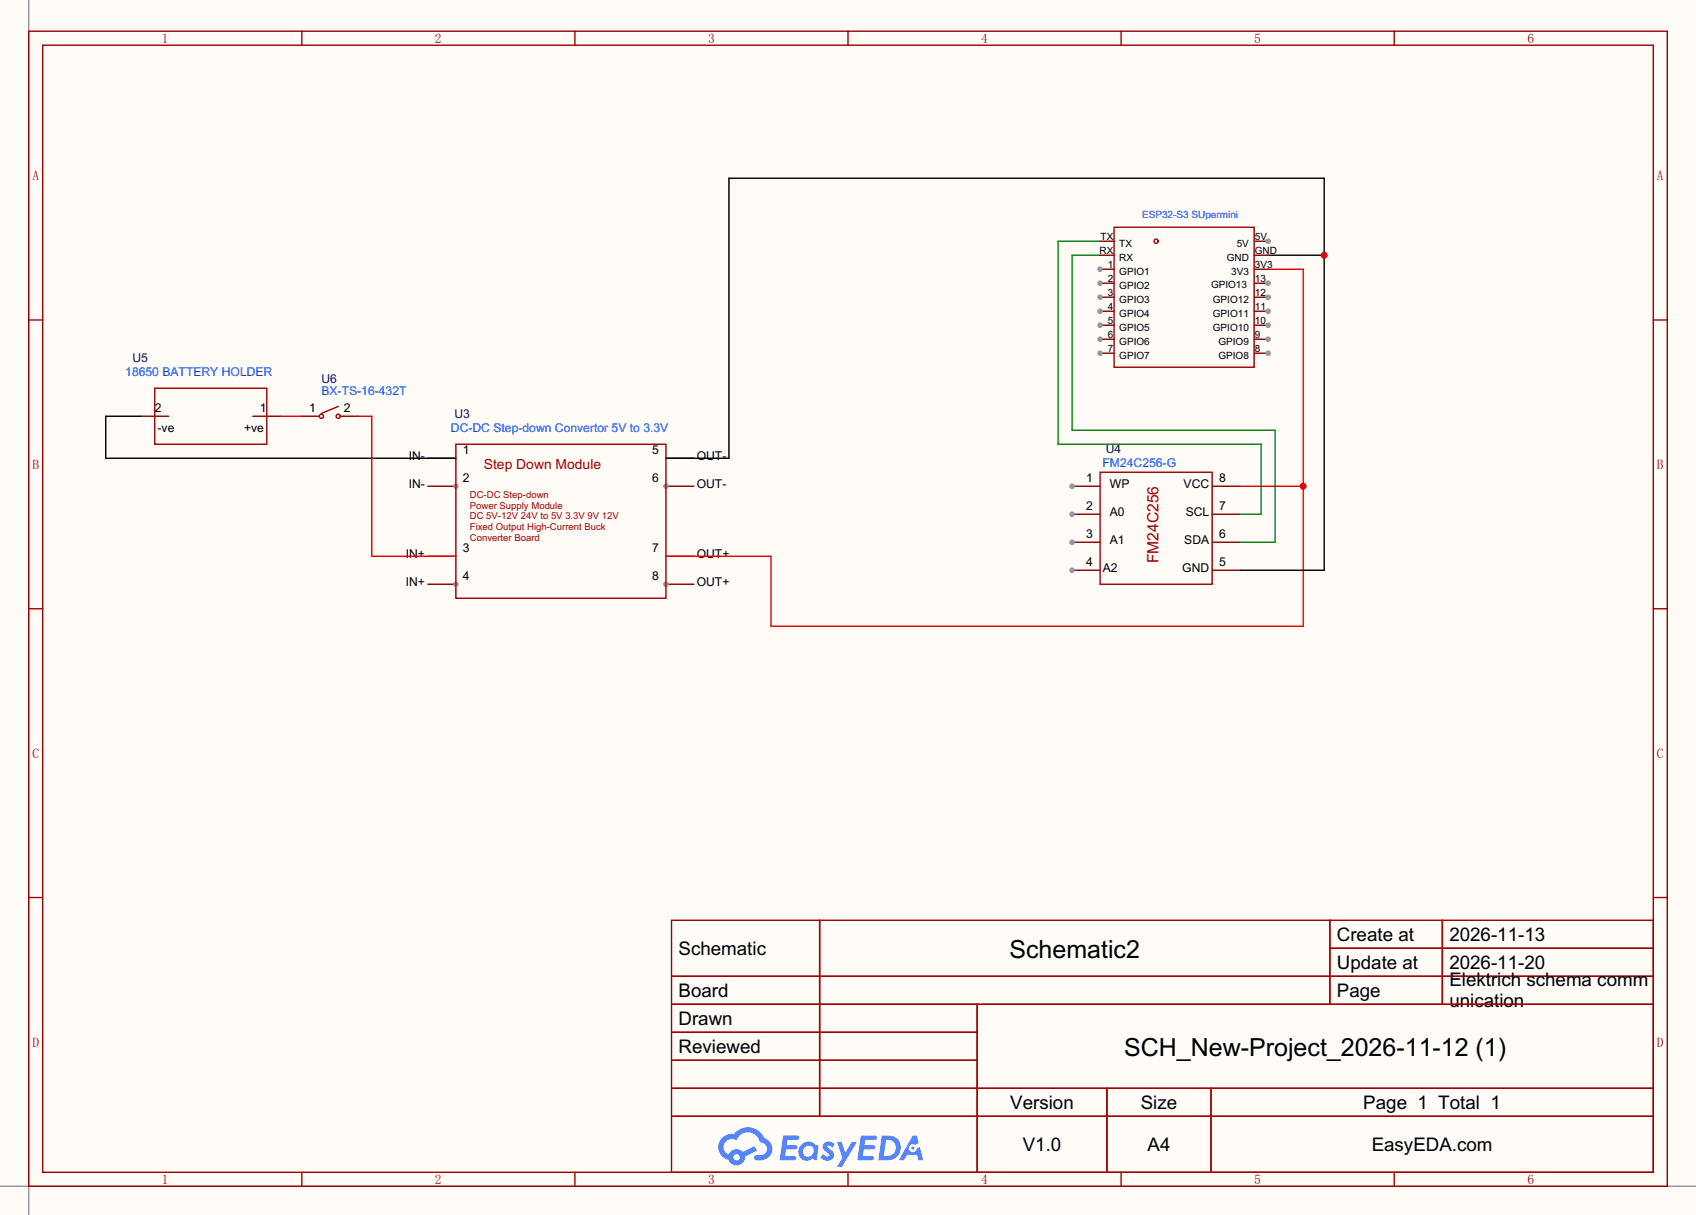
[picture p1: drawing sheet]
<svg xmlns="http://www.w3.org/2000/svg" width="308mm" height="220mm" viewBox="0 0 308 220" stroke-linecap="round" stroke-linejoin="round" font-family="sans-serif">
<path d="M0 0h307.6v220.4h-307.6z" fill="#fffcf7"/>
<path d="M5.2 0v220.4M0 215.2h307.6" fill="none" stroke="#999" stroke-width=".25"/>
<g fill="none" stroke="#a10000" stroke-width=".25">
<path d="M5.2 5.7h297.2v209.5h-297.2zM7.7 8.2h292.1v204.5h-292.1zM54.7 5.7v2.5M104.3 5.7v2.5M153.8 5.7v2.5M203.3 5.7v2.5M252.9 5.7v2.5M5.2 58h2.5M299.8 58h2.6M5.2 110.4h2.5M299.8 110.4h2.6M5.2 162.8h2.5"/>
<path d="M121.8 167h178v45.7h-178zM121.8 177.1h178M148.7 167v35.5M241.2 167v15.2M241.2 172h58.6M261.6 167v15.2M299.8 162.8h2.6M121.8 182.2h178M121.8 187.3h55.4M121.8 197.4h178M121.8 192.4h55.4M177.2 182.2v30.5"/>
<path d="M200.8 197.4v15.3M219.6 197.4v15.3M54.7 212.7v2.5M104.3 212.7v2.5M121.8 202.5h178M153.8 212.7v2.5M203.3 212.7v2.5M252.9 212.7v2.5"/>
</g>
<g fill="#5487ff">
<path d="M149.5 207.3a1.3 1.3 0 0 1 1.9 .3l-.4 .7a.54 .54 0 0 0-1-.3l.2 .2a1.58 1.58 0 0 1 1 1.6 1.43 1.43 0 0 1-2.4 .1l.5-.5a.64 .64 0 0 0 .5 .4 .64 .64 0 0 0 .6-.3l-.1-.2a1.6 1.6 0 0 1-1.1-1.5z"/>
<path d="M151.8 207.2h.8l.7 1.9 1.2-1.9h.9l-2.7 4.5h-.9l1-1.7z"/>
<path d="M142 206h1.7a1.31 1.31 0 0 1 1.2 .2 .4 .4 0 0 1-.3 .6h-1.8l-.1 .9h1.6a.4 .4 0 0 1 .3 .5 .4 .4 0 0 1-.4 .3h-1.6l-.2 1.2h.8a1.23 1.23 0 0 1 1.2 .2 .39 .39 0 0 1-.4 .6h-2.6z"/>
<path d="M156.1 206h1.7a1.32 1.32 0 0 1 1.2 .2 .39 .39 0 0 1-.3 .6h-1.8l-.1 .9h1.6a.4 .4 0 0 1 .4 .5 .4 .4 0 0 1-.5 .3h-1.6l-.2 1.2h.8a1.23 1.23 0 0 1 1.2 .2 .39 .39 0 0 1-.4 .6h-2.6z"/>
<path d="M165.5 206h.8l.3 1.4-.6 .3a.75 .75 0 0 0-1.1 .3 .75 .75 0 0 0 .5 1 .75 .75 0 0 0 .9-.6l.5-.3 .6 2.4h-.8l-.3-1h-1.8l-.5 1h-1z"/>
<path d="M159.9 206l-.6 4.5h1.4a2.27 2.27 0 0 0 2.7-2.3 2.27 2.27 0 0 0-2.7-2.2zM160.7 206.8a1.5 1.5 0 0 1 1.8 1.5 1.5 1.5 0 0 1-1.9 1.4h-.3z"/>
<path d="M145.4 207.6a1.62 1.62 0 0 0-.4 2.1 1.62 1.62 0 0 0 2 .7l.3-.3 .4 .3 .4 .1 .3-2.5-.1-.3h-.5a1.58 1.58 0 0 0-2.4-.1zM146 208.2a.99 .99 0 0 1 1.6 .2 .99 .99 0 0 1-.9 1.4 .94 .94 0 0 1-1-.5 .94 .94 0 0 1 .3-1.1z"/>
<path d="M131 206.4a2.37 2.37 0 0 0 1.1 4 1.54 1.54 0 0 0 1.8 1 1.54 1.54 0 0 0 1.2-1.6l2.2-1.1-.5-.8-2.1 1.1a1.57 1.57 0 0 0-2.6 .5 1.5 1.5 0 0 1-.7-2.1 1.5 1.5 0 0 1 2.2-.6 2.23 2.23 0 0 1 2.3-1.4 2.23 2.23 0 0 1 2 1.9 1.16 1.16 0 0 1 1.2 1 1.16 1.16 0 0 1-1.1 1.3h-.7a.47 .47 0 0 0-.5 .4 .47 .47 0 0 0 .4 .5 2.23 2.23 0 0 0 2.2-.6 2.23 2.23 0 0 0 .5-2.3 2.16 2.16 0 0 0-1.3-1.2 3.2 3.2 0 0 0-5.5-.7l-1.1 .1zM133 210a.6 .6 0 0 1 1.2 0 .6 .6 0 0 1-1.2 0z"/>
<circle cx="165.6" cy="208.3" r=".28"/>
</g>
<path d="M77.6 83.1h5.1M77.6 88.2h5.1" fill="none" stroke="#870000" stroke-width=".25"/>
<circle cx="82.7" cy="88.2" r=".51" fill="#999"/>
<path d="M77.6 100.9h5.1M77.6 106h5.1" fill="none" stroke="#870000" stroke-width=".25"/>
<circle cx="82.7" cy="106" r=".51" fill="#999"/>
<path d="M120.8 83.1h5.1M120.8 88.2h5.1" fill="none" stroke="#870000" stroke-width=".25"/>
<circle cx="120.8" cy="88.2" r=".51" fill="#999"/>
<path d="M120.8 100.9h5.1M120.8 106h5.1" fill="none" stroke="#870000" stroke-width=".25"/>
<circle cx="120.8" cy="106" r=".51" fill="#999"/>
<path d="M82.7 80.6h38.1v27.9h-38.1zM199.5 85.7h20.3v20.3h-20.3z" fill="none" stroke="#a10000" stroke-width=".25"/>
<path d="M194.4 88.2h5.1" fill="none" stroke="#870000" stroke-width=".25"/>
<circle cx="194.4" cy="88.2" r=".51" fill="#999"/>
<path d="M194.4 93.3h5.1" fill="none" stroke="#870000" stroke-width=".25"/>
<circle cx="194.4" cy="93.3" r=".51" fill="#999"/>
<path d="M194.4 98.4h5.1" fill="none" stroke="#870000" stroke-width=".25"/>
<circle cx="194.4" cy="98.4" r=".51" fill="#999"/>
<path d="M194.4 103.5h5.1" fill="none" stroke="#870000" stroke-width=".25"/>
<circle cx="194.4" cy="103.5" r=".51" fill="#999"/>
<path d="M25.5 75.5h5.1M45.8 75.5h5.1M54.7 75.5h2.6M62.4 75.5h2.5M219.8 98.4h5.1M219.8 93.3h5.1M219.8 88.2h5.1M219.8 103.5h5.1" fill="none" stroke="#870000" stroke-width=".25"/>
<g fill="none" stroke="#a10000" stroke-width=".25">
<path d="M28.1 70.4h20.3v10.2h-20.3zM57.3 75.5h.5M61.3 73.7l-3 1.3M61.8 75.5h.6"/>
<circle cx="58.3" cy="75.5" r=".38"/>
<circle cx="61.3" cy="75.5" r=".38"/>
</g>
<path d="M25.5 75.5h-6.3v7.6h63.5" fill="none" stroke="#000" stroke-width=".25"/>
<path d="M230 48.8h6.3v64.8h-96.5v-12.7h-19M64.9 75.5h2.5v25.4h15.3M224.9 88.2h11.4" fill="none" stroke="#f00" stroke-width=".25"/>
<circle cx="236.3" cy="88.2" r=".63" fill="#c00"/>
<path d="M230 46.3h10.2M120.8 83.1h11.4v-50.8h108v71.2h-15.3" fill="none" stroke="#000" stroke-width=".25"/>
<circle cx="240.2" cy="46.3" r=".63" fill="#c00"/>
<path d="M50.9 75.5h3.8" fill="none" stroke="#f00" stroke-width=".25"/>
<path d="M199.5 46.3h-5.1v31.8h36.9v20.3h-6.4M199.5 43.8h-7.6v36.8h36.8v12.7h-3.8" fill="none" stroke="#008700" stroke-width=".25"/>
<g fill="none" stroke="#a10000" stroke-width=".25">
<path d="M202.1 41.2h25.4v25.4h-25.4z"/>
<circle cx="209.7" cy="43.8" r=".38"/>
</g>
<path d="M199.5 46.3h2.6M199.5 48.8h2.6" fill="none" stroke="#870000" stroke-width=".25"/>
<circle cx="199.5" cy="48.8" r=".51" fill="#999"/>
<path d="M199.5 51.4h2.6" fill="none" stroke="#870000" stroke-width=".25"/>
<circle cx="199.5" cy="51.4" r=".51" fill="#999"/>
<path d="M199.5 53.9h2.6" fill="none" stroke="#870000" stroke-width=".25"/>
<circle cx="199.5" cy="53.9" r=".51" fill="#999"/>
<path d="M199.5 56.5h2.6" fill="none" stroke="#870000" stroke-width=".25"/>
<circle cx="199.5" cy="56.5" r=".51" fill="#999"/>
<path d="M199.5 59h2.6" fill="none" stroke="#870000" stroke-width=".25"/>
<circle cx="199.5" cy="59" r=".51" fill="#999"/>
<path d="M199.5 61.5h2.6" fill="none" stroke="#870000" stroke-width=".25"/>
<circle cx="199.5" cy="61.5" r=".51" fill="#999"/>
<path d="M199.5 64.1h2.6" fill="none" stroke="#870000" stroke-width=".25"/>
<circle cx="199.5" cy="64.1" r=".51" fill="#999"/>
<path d="M199.5 43.8h2.6M227.5 61.5h2.5" fill="none" stroke="#870000" stroke-width=".25"/>
<circle cx="230" cy="61.5" r=".51" fill="#999"/>
<path d="M227.5 64.1h2.5" fill="none" stroke="#870000" stroke-width=".25"/>
<circle cx="230" cy="64.1" r=".51" fill="#999"/>
<path d="M227.5 59h2.5" fill="none" stroke="#870000" stroke-width=".25"/>
<circle cx="230" cy="59" r=".51" fill="#999"/>
<path d="M227.5 56.5h2.5" fill="none" stroke="#870000" stroke-width=".25"/>
<circle cx="230" cy="56.5" r=".51" fill="#999"/>
<path d="M227.5 53.9h2.5" fill="none" stroke="#870000" stroke-width=".25"/>
<circle cx="230" cy="53.9" r=".51" fill="#999"/>
<path d="M227.5 51.4h2.5" fill="none" stroke="#870000" stroke-width=".25"/>
<circle cx="230" cy="51.4" r=".51" fill="#999"/>
<path d="M227.5 48.8h2.5M227.5 46.3h2.5M227.5 43.8h2.5" fill="none" stroke="#870000" stroke-width=".25"/>
<circle cx="230" cy="43.8" r=".51" fill="#999"/>
<g font-size="4.5">
<text x="183.1" y="173.8">Schematic2</text>
<text x="203.9" y="191.5">SCH_New-Project_2026-11-12 (1)</text>
</g>
<g font-size="3.4">
<text x="123.1" y="173.2">Schematic</text>
<text x="242.5" y="170.6">Create at</text>
<text x="262.9" y="170.6">2026-11-13</text>
<text x="242.5" y="175.7">Update at</text>
<text x="262.9" y="175.7">2026-11-20</text>
<text x="262.9" y="178.9">Elektrich schema comm</text>
<text x="123.1" y="180.8">Board</text>
<text x="123.1" y="185.9">Drawn</text>
<text x="242.5" y="180.8">Page</text>
<text x="262.9" y="182.7">unication</text>
<text x="123.1" y="191">Reviewed</text>
<text x="183.2" y="201.1">Version</text>
<text x="206.9" y="201.1">Size</text>
<text x="247.3" y="201.1">Page 1 Total 1</text>
<text x="185.5" y="208.7">V1.0</text>
<text x="208.1" y="208.7">A4</text>
<text x="248.8" y="208.7">EasyEDA.com</text>
</g>
<text font-size="2.8" fill="#a00000" x="210.1" y="102.2" transform="rotate(-90 210.1 102.2)">FM24C256</text>
<text font-size="2.5" fill="#a00000" x="87.8" y="85.1">Step Down Module</text>
<g font-size="2.4" fill="#a00000">
<text x="29.4" y="7.8">1</text>
<text x="78.9" y="7.8">2</text>
<text x="128.4" y="7.8">3</text>
<text x="178" y="7.8">4</text>
<text x="227.5" y="7.8">5</text>
<text x="277" y="7.8">6</text>
<text x="5.9" y="32.7">A</text>
<text x="300.5" y="32.7">A</text>
<text x="5.9" y="85.1">B</text>
<text x="300.5" y="85.1">B</text>
<text x="5.9" y="137.5">C</text>
<text x="300.5" y="137.5">C</text>
<text x="5.9" y="189.9">D</text>
<text x="300.5" y="189.9">D</text>
<text x="29.4" y="214.8">1</text>
<text x="78.9" y="214.8">2</text>
<text x="128.4" y="214.8">3</text>
<text x="178" y="214.8">4</text>
<text x="227.5" y="214.8">5</text>
<text x="277" y="214.8">6</text>
</g>
<g font-size="2.2" fill="#000080">
<text x="24" y="65.6">U5</text>
<text x="58.3" y="69.4">U6</text>
<text x="82.4" y="75.8">U3</text>
<text x="200.5" y="82.2">U4</text>
</g>
<g font-size="2.2" fill="#00f">
<text x="22.7" y="68.2">18650 BATTERY HOLDER</text>
<text x="58.3" y="71.6">BX-TS-16-432T</text>
<text x="81.8" y="78.3">DC-DC Step-down Convertor 5V to 3.3V</text>
<text x="200" y="84.7">FM24C256-G</text>
</g>
<g font-size="2.2">
<text x="28.1" y="74.7">2</text>
<text x="47.1" y="74.7">1</text>
<text x="56" y="74.7">1</text>
<text x="62.4" y="74.7">2</text>
<text x="28.6" y="78.3">-ve</text>
<text x="44.3" y="78.3">+ve</text>
<text x="74.2" y="83.4">IN-</text>
<text x="83.9" y="82.3">1</text>
<text x="118.3" y="82.3">5</text>
<text x="126.4" y="83.4">OUT-</text>
<text x="74.2" y="88.4">IN-</text>
<text x="83.9" y="87.4">2</text>
<text x="118.3" y="87.4">6</text>
<text x="126.4" y="88.4">OUT-</text>
<text x="197" y="87.4">1</text>
<text x="201.3" y="88.4">WP</text>
<text x="214.7" y="88.4">VCC</text>
<text x="221.1" y="87.4">8</text>
<text x="197" y="92.5">2</text>
<text x="201.3" y="93.5">A0</text>
<text x="215" y="93.5">SCL</text>
<text x="221.1" y="92.5">7</text>
<text x="73.6" y="101.1">IN+</text>
<text x="83.9" y="100.1">3</text>
<text x="118.3" y="100.1">7</text>
<text x="126.4" y="101.1">OUT+</text>
<text x="197" y="97.6">3</text>
<text x="201.3" y="98.6">A1</text>
<text x="214.8" y="98.6">SDA</text>
<text x="221.1" y="97.6">6</text>
<text x="73.6" y="106.2">IN+</text>
<text x="83.9" y="105.2">4</text>
<text x="118.3" y="105.2">8</text>
<text x="126.4" y="106.2">OUT+</text>
<text x="197" y="102.7">4</text>
<text x="200" y="103.7">A2</text>
<text x="214.4" y="103.7">GND</text>
<text x="221.1" y="102.7">5</text>
</g>
<text font-size="1.8" fill="#00f" x="207.1" y="39.5">ESP32-S3 SUpermini</text>
<g font-size="1.8">
<text x="199.4" y="46.1">RX</text>
<text x="199.6" y="43.6">TX</text>
<text x="203" y="47.4">RX</text>
<text x="203" y="44.8">TX</text>
<text x="222.5" y="47.4">GND</text>
<text x="224.3" y="44.8">5V</text>
<text x="227.6" y="46.1">GND</text>
<text x="227.6" y="43.6">5V</text>
<text x="200.9" y="48.6">1</text>
<text x="200.9" y="51.2">2</text>
<text x="200.9" y="53.7">3</text>
<text x="203" y="49.9">GPIO1</text>
<text x="203" y="52.4">GPIO2</text>
<text x="219.6" y="52.2">GPIO13</text>
<text x="223.3" y="49.9">3V3</text>
<text x="227.6" y="53.7">12</text>
<text x="227.6" y="51.2">13</text>
<text x="227.6" y="48.6">3V3</text>
<text x="200.9" y="56.3">4</text>
<text x="200.9" y="58.8">5</text>
<text x="203" y="55">GPIO3</text>
<text x="203" y="57.5">GPIO4</text>
<text x="220" y="57.5">GPIO11</text>
<text x="220" y="55">GPIO12</text>
<text x="227.6" y="58.8">10</text>
<text x="227.6" y="56.3">11</text>
<text x="200.9" y="61.3">6</text>
<text x="200.9" y="63.9">7</text>
<text x="203" y="60.1">GPIO5</text>
<text x="203" y="62.6">GPIO6</text>
<text x="203" y="65.1">GPIO7</text>
<text x="220" y="60.1">GPIO10</text>
<text x="221" y="62.6">GPIO9</text>
<text x="221" y="65.1">GPIO8</text>
<text x="227.6" y="61.3">9</text>
<text x="227.6" y="63.9">8</text>
</g>
<g font-size="1.7" fill="#a00000">
<text x="85.2" y="90.3">DC-DC Step-down</text>
<text x="85.2" y="92.3">Power Supply Module</text>
<text x="85.2" y="94.2">DC 5V-12V 24V to 5V 3.3V 9V 12V</text>
<text x="85.2" y="96.2">Fixed Output High-Current Buck</text>
<text x="85.2" y="98.1">Converter Board</text>
</g>
</svg>
